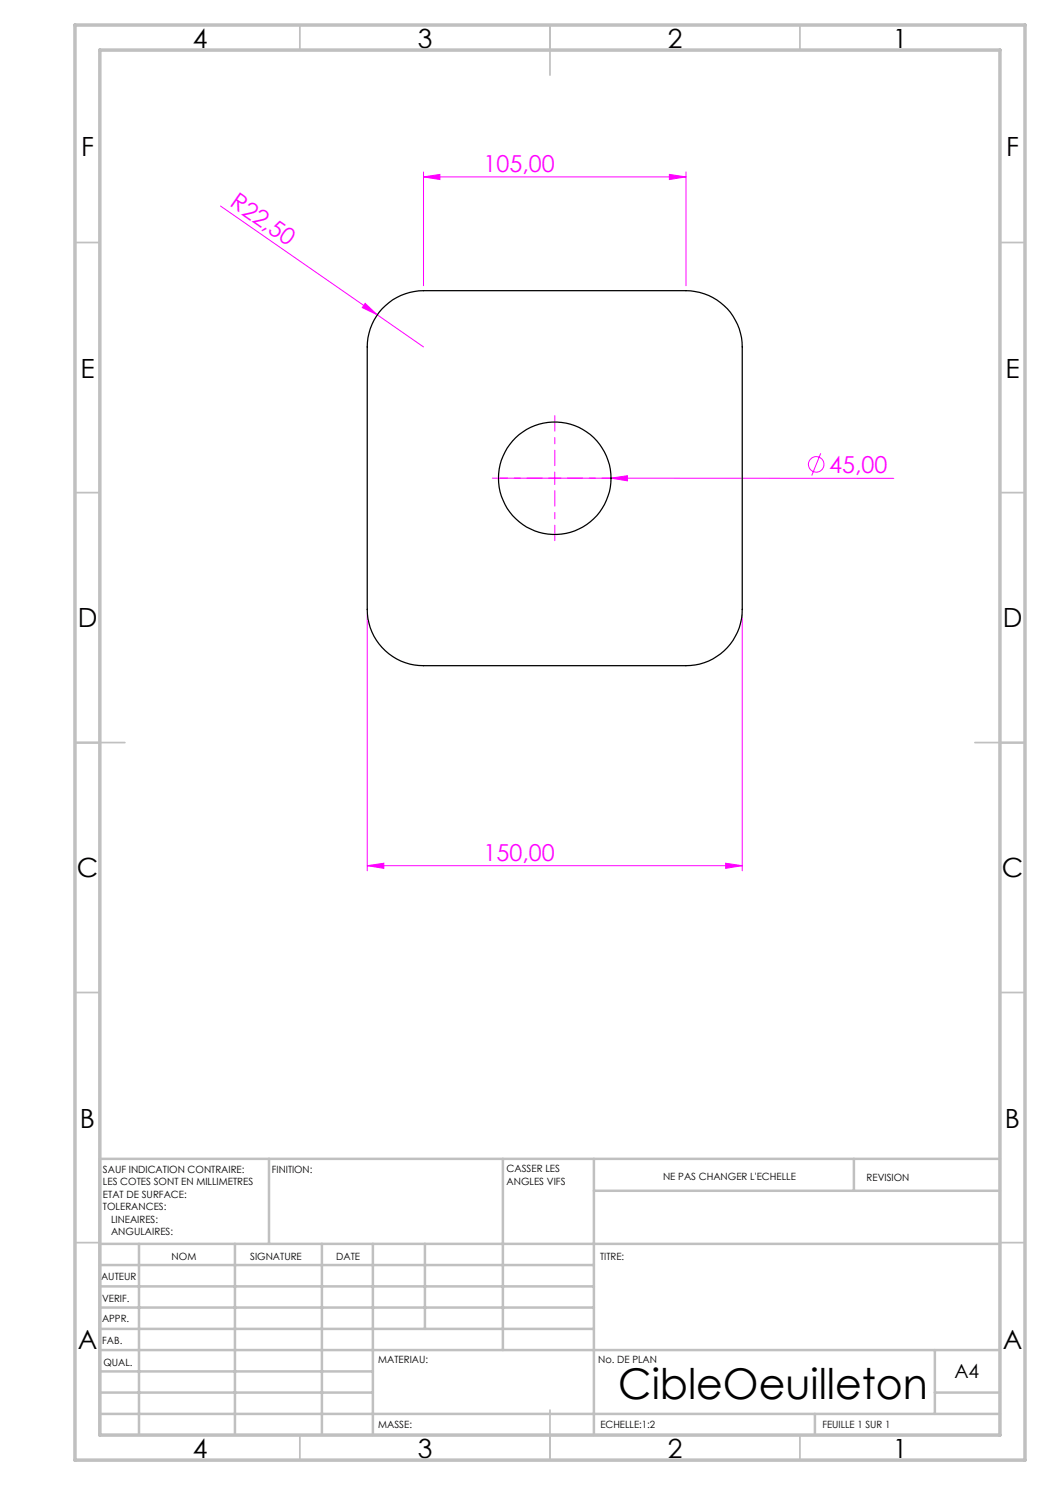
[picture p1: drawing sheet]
<svg xmlns="http://www.w3.org/2000/svg" width="210mm" height="297mm" viewBox="0 0 210 297" stroke-linecap="round" stroke-linejoin="round" font-family="sans-serif">
<g fill="none" stroke="#f0f" stroke-width=".2">
<path d="M84.7 35.4l3.3-.5v1zM84.7 34.4v22.7M84.7 35.4h52.5M133.9 34.9l3.3 .5-3.3 .5zM137.2 34.4v22.7M44.1 41.2l31.4 21.8M73 60.7l2.5 2.3-3-1.5zM75.5 63l9.2 6.4M99.7 95.6l79.1 .1M110.9 94.4v2.5M122.2 95.6l3.3-.5v1.1zM164.1 90.7l-1.8 4.4"/>
<path d="M73.4 122.9v51.3M148.4 122.9v51.3M73.4 173.1l3.4-.5v1.1zM73.4 173.1h75M145.1 172.6l3.3 .5-3.3 .6z"/>
<circle cx="163.2" cy="92.9" r="1.54"/>
</g>
<path d="M108.5 95.6h-10M111 93.1v-10M111 98.1v10M113.5 95.6h10" fill="none" stroke="#f0f" stroke-width=".2" stroke-dasharray="30.5 1.3 1.3 1.3" stroke-dashoffset="27.4"/>
<g fill="none" stroke="#c0c0c0" stroke-width=".35">
<path d="M60 5v5M110 5v10M160 5v5M15 48.5h5M200 48.5h5M15 98.5h5M200 98.5h5M15 148.5h10M195 148.5h10M15 198.5h5M200 198.5h5M15 248.5h5"/>
<path d="M200 248.5h5M60 287v5M110 282v10M160 287v5"/>
</g>
<g fill="none" stroke="#c0c0c0" stroke-width=".5">
<path d="M53.8 231.8v17M100.6 231.8v38.2M118.8 231.8v55.2M118.8 238.2h81.2M170.8 231.8v6.4M200 231.8h-180v55.2M20 248.8h180M20 257.3h98.8M20 253h98.8M27.8 248.8v38.2M47 248.8v38.2M64.4 248.8v38.2"/>
<path d="M74.6 248.8v38.2M85 248.8v17M20 265.8h98.8M20 261.5h98.8M20 278.5h54.6M20 274.3h54.6M20 270h180M187 278.5h13M187 270v12.8M20 282.8h180M163 282.8v4.2"/>
</g>
<path d="M15 5h190v287h-190zM20 10h180v277h-180z" fill="none" stroke="#c0c0c0" stroke-width=".7"/>
<g fill="#f0f">
<path d="M73 60.7l2.5 2.3-3-1.5z"/>
<path d="M122.2 95.6l3.3-.5v1.1z"/>
<path d="M133.9 34.9l3.3 .5-3.3 .5zM84.7 35.4l3.3-.5v1z"/>
<path d="M73.4 173.1l3.4-.5v1.1zM145.1 172.6l3.3 .5-3.3 .6z"/>
</g>
<g fill="none" stroke="#000" stroke-width=".25">
<path d="M76.4 61.8a11.4 11.4 0 0 1 8.3-3.7h52.5a11.3 11.3 0 0 1 11.2 11.3v52.5a11.2 11.2 0 0 1-11.2 11.2h-52.5a11.2 11.2 0 0 1-11.3-11.2v-52.5a11.3 11.3 0 0 1 3-7.6z"/>
<circle cx="110.9" cy="95.7" r="11.3"/>
</g>
<text font-size="8.5" x="123.7" y="279.7">CibleOeuilleton</text>
<g font-size="5.3">
<text x="38.5" y="9.5">4</text>
<text x="83.5" y="9.5">3</text>
<text x="133.6" y="9.5">2</text>
<text x="178.6" y="9.5">1</text>
<text x="16.2" y="31.3">F</text>
<text x="201.2" y="31.3">F</text>
<text x="16.1" y="75.5">E</text>
<text x="201.1" y="75.5">E</text>
<text x="15.5" y="125.5">D</text>
<text x="200.5" y="125.5">D</text>
<text x="15.4" y="175.5">C</text>
<text x="200.4" y="175.5">C</text>
<text x="16" y="225.5">B</text>
<text x="201" y="225.5">B</text>
<text x="15.5" y="269.8">A</text>
<text x="200.5" y="269.8">A</text>
<text x="38.5" y="291.5">4</text>
<text x="83.5" y="291.5">3</text>
<text x="133.6" y="291.5">2</text>
<text x="178.6" y="291.5">1</text>
</g>
<g font-size="4.7" fill="#f0f">
<text x="96.7" y="34.4">105,00</text>
<text x="45.8" y="41.1" transform="rotate(35 45.8 41.1)">R22,50</text>
<text x="165.8" y="94.6">45,00</text>
<text x="96.7" y="172.1">150,00</text>
</g>
<text font-size="3.9" x="190.9" y="275.5">A4</text>
<g font-size="2">
<text x="20.6" y="234.6">SAUF INDICATION CONTRAIRE:</text>
<text x="20.6" y="237.1">LES COTES SONT EN MILLIMETRES</text>
<text x="20.6" y="239.6">ETAT DE SURFACE:</text>
<text x="54.4" y="234.6">FINITION:</text>
<text x="101.3" y="234.5">CASSER LES</text>
<text x="101.3" y="237">ANGLES VIFS</text>
<text x="132.6" y="236">NE PAS CHANGER L'ECHELLE</text>
<text x="173.3" y="236.2">REVISION</text>
<text x="20.6" y="242.1">TOLERANCES:</text>
<text x="22.2" y="244.6">LINEAIRES:</text>
<text x="22.2" y="247.1">ANGULAIRES:</text>
<text x="34.3" y="252">NOM</text>
<text x="50" y="251.9">SIGNATURE</text>
<text x="67.2" y="251.9">DATE</text>
<text x="120" y="251.9">TITRE:</text>
<text x="20.2" y="256.1">AUTEUR</text>
<text x="20.4" y="260.3">VERIF.</text>
<text x="20.4" y="264.4">APPR.</text>
<text x="20.5" y="268.8">FAB.</text>
<text x="20.7" y="273.1">QUAL.</text>
<text x="75.7" y="272.5">MATERIAU:</text>
<text x="119.6" y="272.5">No. DE PLAN</text>
<text x="75.6" y="285.5">MASSE:</text>
<text x="120.1" y="285.6">ECHELLE:1:2</text>
<text x="164.5" y="285.6">FEUILLE 1 SUR 1</text>
</g>
</svg>
